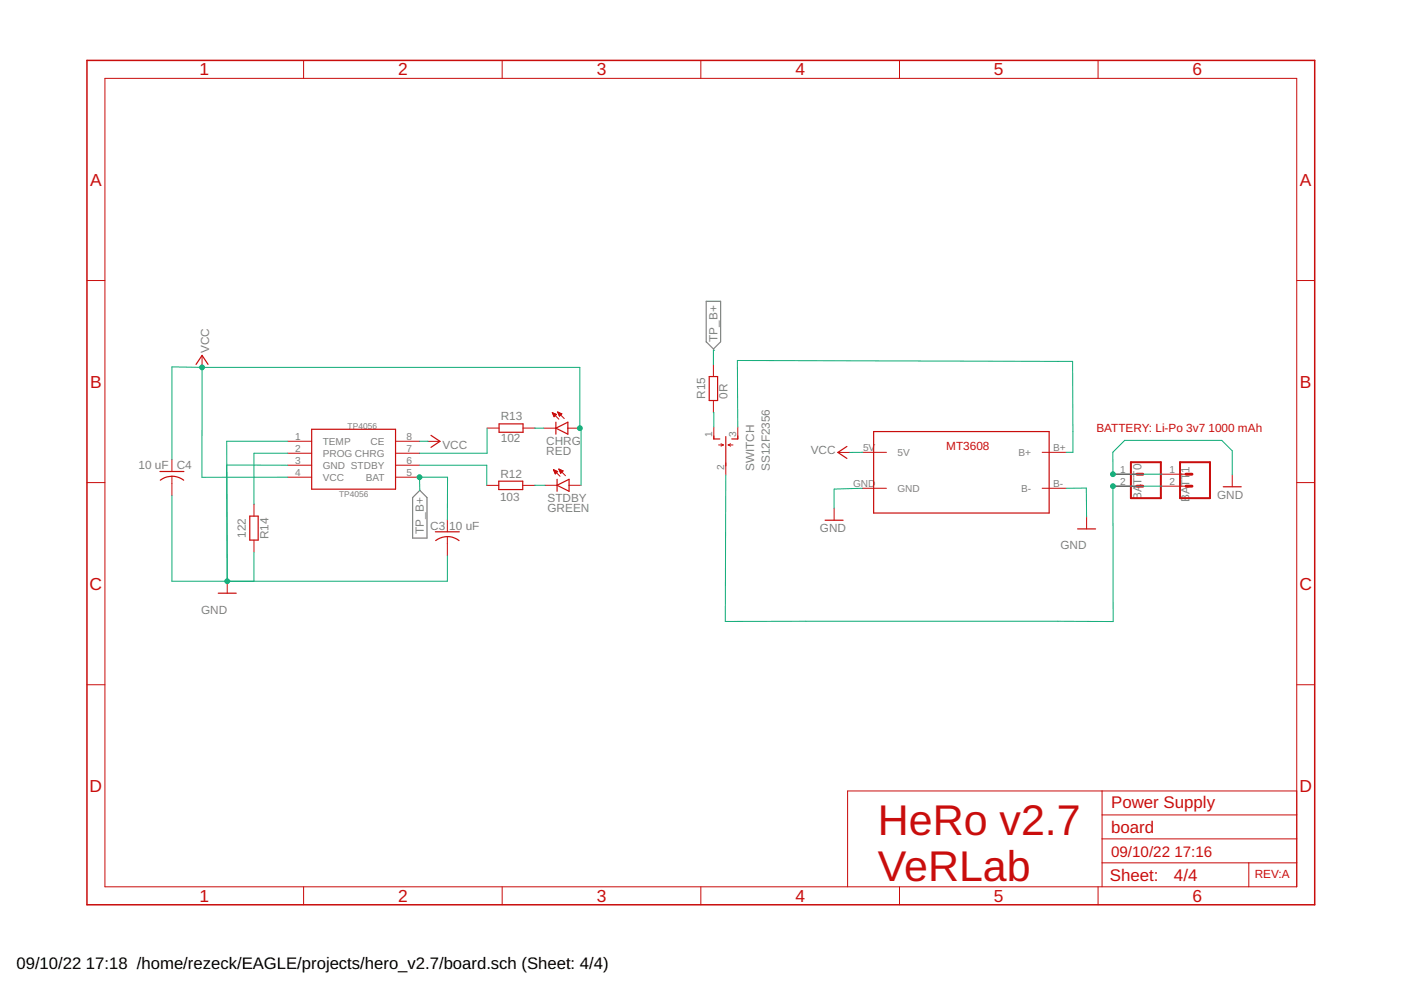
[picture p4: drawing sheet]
<svg xmlns="http://www.w3.org/2000/svg" width="297mm" height="210mm" viewBox="0 0 297 210" stroke-linecap="round" stroke-linejoin="round" font-family="sans-serif">
<path d="M149.7 63.9h3.1v8.6l-1.5 1.5-1.6-1.5zM89 104l1.5 1.5v8.6h-3v-8.6z" fill="none" stroke="#808080" stroke-width=".25"/>
<g fill="none" stroke="#c90d0c" stroke-width=".21">
<path d="M22.2 16.6h252.7v171.4h-252.7zM64.4 12.8v3.8M106.5 12.8v3.8M148.6 12.8v3.8M190.7 12.8v3.8M232.8 12.8v3.8M18.4 59.5h3.8M274.9 59.5h3.8M42.8 75.4v2.5M151.3 77.3v2.5M36.4 97.4v2.6M61 93.6h5.1"/>
<path d="M61 96.1h5.1M61 98.6h5.1M83.9 93.6h5M83.9 96.1h5M83.9 98.6h5M90.7 93.6h2.6M103.3 90.8h2.5M110.9 90.8h2.5M115.3 90.8h2.6M117.1 87.5l1.4 1.4M117.1 87.5l.9 .4-.5 .5zM117.1 87.5h.1"/>
<path d="M117.2 87.7h.3M117.2 87.8h.6M117.3 87.9h.7M117.3 88h.5M117.3 99.6l1.4 1.4M117.3 99.6h.1M117.3 99.6l.9 .4M117.3 99.6l.4 .9 .5-.5M117.4 88.1h.3M117.4 99.7h.3M117.4 88.3h.2M117.5 99.8h.5"/>
<path d="M117.5 100h.7M118.2 87.4l1.4 1.4M118.2 87.4l.9 .3-.5 .5zM118.3 87.4h.1M118.3 87.5h.4M118.4 87.7h.6M118.4 87.8h.7M118.5 87.9h.5M118.5 99.5l1.4 1.4M118.5 99.5l.9 .3M118.5 99.5l.4 .9M118.5 99.5h.1"/>
<path d="M118.5 88h.4M118.6 99.6h.2M118.6 88.1h.1M118.6 99.7h.5M118.7 99.8h.7M118.7 100h.6M119.4 99.8l-.5 .6M120.4 90.8h2.5M151.3 84.9v2.6M151.3 90.6v2.5M152.4 94.3h1M152.9 94.1l.5 .2"/>
<path d="M153.4 94.3l-.5 .3M153.9 98.1v2.6M154.4 94.3h1M154.4 94.3l.5 .3M154.9 94.1l-.5 .2M156.4 90.6v2.5M177.7 95.9h2.5M182.9 95.9h5M221 95.9h5M18.4 102.3h3.8M36.4 101v4.1M53.8 106.9v2.5"/>
<path d="M53.8 114.5v2.6M61 101.2h5.1M83.9 101.2h5M94.8 110.2v2.6M94.8 113.8v4M103.2 102.9h2.5M110.8 102.9h2.6M115.6 102.9h2.5M117.6 100.1h.5M117.6 100.2h.4M117.7 100.3h.2M117.7 100.5h.1"/>
<path d="M118.8 100.1h.3M118.8 100.2h.2M118.9 100.3h.1M120.6 102.9h2.6M176.8 107.8v2.5M182.9 103.5h5M221 103.5h5M230.4 109.6v2.5M236 100.5h5M236 103.1h5M246.4 100.5h5.1M246.4 103.1h5.1"/>
<path d="M261.3 100.7v2.5M274.9 102.3h3.8M48.2 123.2v2.6M18.4 145.2h3.8M274.9 145.2h3.8M233.7 167.7v20.3M233.7 177.9h41.2M233.7 172.8h41.2M274.9 167.7h-95.2v20.3M64.4 188v3.8M106.5 188v3.8M148.6 188v3.8"/>
<path d="M190.7 188v3.8M232.8 188v3.8M233.7 182.9h41.2M264.8 182.9v5.1"/>
</g>
<g fill="none" stroke="#c90d0c" stroke-width=".25">
<path d="M41.6 77.3l1.2-1.9 1.3 1.9M150.4 79.8h1.7v5.1h-1.7zM33.9 100h5.1M66.1 91h17.8v12.7h-17.8zM91.4 92.3l1.9 1.3-1.9 1.2M105.8 89.9h5.1v1.8h-5.1zM117.9 90.8l2.5-1.3v2.6zM117.9 89.5v2.6M151.3 92.4v.7h1.3M153.9 92.6v6.2M156.4 92.4v.7h-1.2M179.6 94.7l-1.9 1.2 1.9 1.3"/>
<path d="M185.2 91.5h37.2v17.3h-37.2zM34 101.8a4 4 0 0 1 4.9 0M53 109.4h1.7v5.1h-1.7zM92.3 112.8h5.1M92.4 114.6a4 4 0 0 1 4.9 0M105.7 102h5.1v1.8h-5.1zM118.1 102.9l2.5-1.3v2.6zM118.1 101.6v2.6M174.9 110.3h3.9M228.5 112.1h3.8M259.4 103.2h3.8M46.3 125.8h3.8"/>
</g>
<path d="M239.8 98h6.3v7.6h-6.3zM250.2 98h6.3v7.6h-6.3z" fill="none" stroke="#c90d0c" stroke-width=".42"/>
<path d="M241 103.1h1.3M241 100.5h1.3M251.5 103.1h1.2M251.5 100.5h1.2" fill="none" stroke="#c90d0c" stroke-width=".61"/>
<path d="M18.4 12.8h260.3v179h-260.3z" fill="none" stroke="#c90d0c" stroke-width=".32"/>
<g fill="none" stroke="#0dab76" stroke-width=".21">
<path d="M42.8 77.9l-6.4-.1v19.6M42.8 77.9v23.3h18.2M42.8 77.9h80.1v12.9h.3v12.1M151.5 74.3h-.2v3M48.1 98.6h12.9M61 93.6h-12.9l.1 29.6M61 96.1h-7.2v10.8M88.9 93.6h1.8M88.9 98.6h14.3v4.3M90.7 93.6h.1M103.3 90.8v5.3h-14.4M113.4 90.8h1.9"/>
<path d="M151.3 87.5v3.1M156.4 90.6l-.1-14.2 71.1 .2 .1 19.3h-1.5M182.9 95.9h-2.7M36.4 105.1v18.1h58.4v-5.4M53.8 117.1v6.1M88.9 101.2h6l-.1 9M88.9 101.2l.1 2.8M88.9 101.2h.1M115.6 102.9h-2.2M153.9 100.7l-.1 31.1h82.2v-28.7h10.4M182.9 103.5l-6.1 .2v4.1M226 103.5h4.3l.1 6.1"/>
<path d="M246.4 100.5h-10.4l-.1-4.6 2.6-2.5h20.5l2.3 2.2v5.1"/>
</g>
<g fill="#0dab76" stroke="#0dab76" stroke-width=".21">
<circle cx="48.2" cy="123.2" r=".51"/>
<circle cx="236" cy="100.5" r=".51"/>
<circle cx="42.8" cy="77.9" r=".51"/>
<circle cx="122.9" cy="90.8" r=".51"/>
<circle cx="88.9" cy="101.2" r=".51"/>
<circle cx="236" cy="103.1" r=".51"/>
</g>
<g font-size="9.1" fill="#c90d0c">
<text x="186.1" y="177.1">HeRo v2.7</text>
<text x="186.1" y="186.8">VeRLab</text>
</g>
<g font-size="3.7" fill="#c90d0c">
<text x="42.3" y="16">1</text>
<text x="84.4" y="16">2</text>
<text x="126.5" y="16">3</text>
<text x="168.6" y="16">4</text>
<text x="210.7" y="16">5</text>
<text x="252.9" y="16">6</text>
<text x="19.1" y="39.3">A</text>
<text x="275.6" y="39.3">A</text>
<text x="19.1" y="82.2">B</text>
<text x="275.6" y="82.2">B</text>
<text x="19" y="125">C</text>
<text x="275.5" y="125">C</text>
<text x="19" y="167.9">D</text>
<text x="275.5" y="167.9">D</text>
<text x="42.3" y="191.2">1</text>
<text x="84.4" y="191.2">2</text>
<text x="126.5" y="191.2">3</text>
<text x="168.6" y="191.2">4</text>
<text x="210.7" y="191.2">5</text>
<text x="252.9" y="191.2">6</text>
</g>
<g font-size="3.6" fill="#c90d0c">
<text x="235.6" y="171.3">Power Supply</text>
<text x="235.6" y="176.6">board</text>
<text x="235.3" y="186.9">Sheet:</text>
<text x="248.9" y="186.8">4/4</text>
</g>
<g font-size="3.5">
<text x="3.5" y="205.4">09/10/22</text>
<text x="18.2" y="205.4">17:18 /home/rezeck/EAGLE/projects/hero_v2.7/board.sch (Sheet: 4/4)</text>
</g>
<g font-size="3.2" fill="#c90d0c">
<text x="235.6" y="181.7">09/10/22</text>
<text x="249" y="181.7">17:16</text>
</g>
<g font-size="2.5" fill="#808080">
<text x="44.4" y="74.8" transform="rotate(-90 44.4 74.8)">VCC</text>
<text x="152.1" y="72.5" transform="rotate(-90 152.1 72.5)">TP_B+</text>
<text x="106.2" y="89">R13</text>
<text x="149.5" y="84.5" transform="rotate(-90 149.5 84.5)">R15</text>
<text x="154.3" y="84.5" transform="rotate(-90 154.3 84.5)">0R</text>
<text x="93.8" y="95.1">VCC</text>
<text x="106.2" y="93.8">102</text>
<text x="115.8" y="94.3">CHRG</text>
<text x="29.4" y="99.5">10 uF</text>
<text x="37.5" y="99.3">C4</text>
<text x="106.1" y="101.4">R12</text>
<text x="115.8" y="96.5">RED</text>
<text x="159.9" y="99.9" transform="rotate(-90 159.9 99.9)">SWITCH</text>
<text x="163.2" y="99.9" transform="rotate(-90 163.2 99.9)">SS12F2356</text>
<text x="171.9" y="96.2">VCC</text>
<text x="106" y="106.2">103</text>
<text x="116.1" y="106.4">STDBY</text>
<text x="242" y="105.9" transform="rotate(-90 242 105.9)">BA</text>
<text x="242" y="102.8" transform="rotate(-90 242 102.8)">TT0</text>
<text x="252.2" y="106.5" transform="rotate(-90 252.2 106.5)">BATT1</text>
<text x="258" y="105.7">GND</text>
<text x="89.9" y="113.2" transform="rotate(-90 89.9 113.2)">TP_B+</text>
<text x="91.2" y="112.4">C3</text>
<text x="95.3" y="112.4">10 uF</text>
<text x="116.1" y="108.6">GREEN</text>
<text x="173.8" y="112.8">GND</text>
<text x="52.1" y="114.1" transform="rotate(-90 52.1 114.1)">122</text>
<text x="57" y="114.3" transform="rotate(-90 57 114.3)">R14</text>
<text x="224.8" y="116.5">GND</text>
<text x="42.6" y="130.1">GND</text>
</g>
<g font-size="2.5" fill="#c90d0c">
<text x="200.6" y="95.4">MT3608</text>
<text x="232.4" y="91.6">BATTERY: Li-Po 3v7</text>
<text x="256.2" y="91.6">1000 mAh</text>
<text x="266" y="186.2">REV:A</text>
</g>
<g font-size="2.1" fill="#808080">
<text x="62.6" y="93.2">1</text>
<text x="62.6" y="95.7">2</text>
<text x="68.4" y="94.3">TEMP</text>
<text x="78.6" y="94.3">CE</text>
<text x="86.2" y="95.7">7</text>
<text x="86.2" y="93.2">8</text>
<text x="151" y="92.7" transform="rotate(-90 151 92.7)">1</text>
<text x="156.1" y="92.7" transform="rotate(-90 156.1 92.7)">3</text>
<text x="183" y="95.6">5V</text>
<text x="223.3" y="95.6">B+</text>
<text x="62.6" y="98.3">3</text>
<text x="62.6" y="100.8">4</text>
<text x="68.4" y="96.9">PROG CHRG</text>
<text x="68.4" y="99.4">GND STDBY</text>
<text x="68.4" y="101.9">VCC</text>
<text x="77.5" y="101.9">BAT</text>
<text x="86.2" y="100.8">5</text>
<text x="86.2" y="98.3">6</text>
<text x="153.5" y="99.7" transform="rotate(-90 153.5 99.7)">2</text>
<text x="190.3" y="96.7">5V</text>
<text x="215.9" y="96.7">B+</text>
<text x="237.5" y="100.2">1</text>
<text x="247.9" y="100.2">1</text>
<text x="180.9" y="103.2">GND</text>
<text x="190.3" y="104.3">GND</text>
<text x="216.5" y="104.3">B-</text>
<text x="223.3" y="103.2">B-</text>
<text x="237.5" y="102.7">2</text>
<text x="247.9" y="102.7">2</text>
</g>
<g font-size="1.8" fill="#808080">
<text x="73.7" y="91">TP4056</text>
<text x="71.9" y="105.3">TP4056</text>
</g>
</svg>
